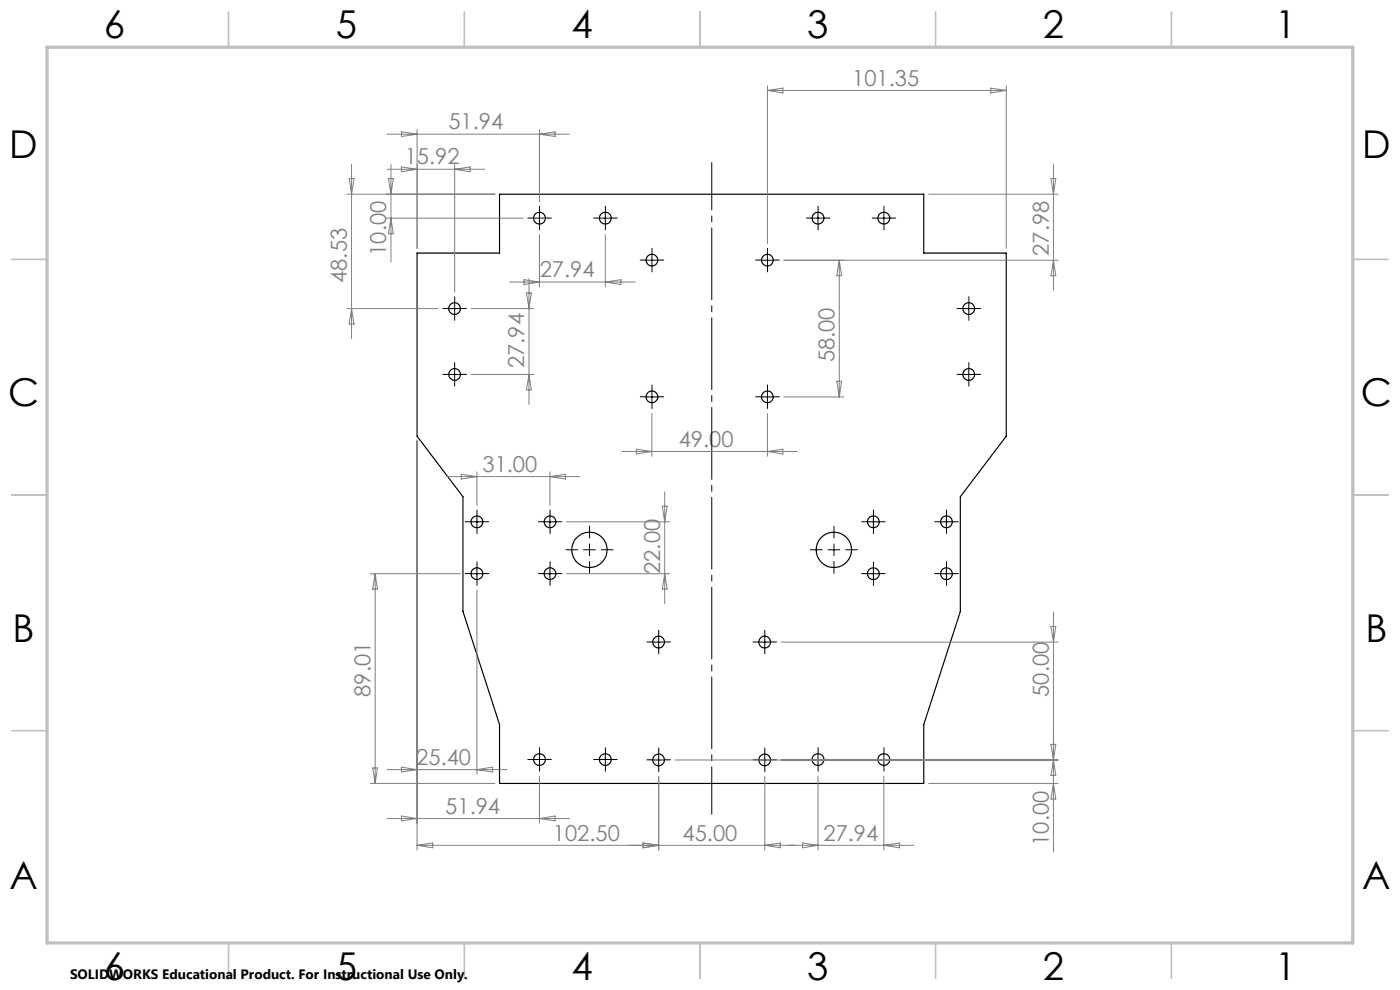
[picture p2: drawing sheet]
<svg xmlns="http://www.w3.org/2000/svg" width="297mm" height="210mm" viewBox="0 0 297 210" stroke-linecap="round" stroke-linejoin="round" font-family="sans-serif">
<g fill="none" stroke="#000" stroke-width=".25">
<path d="M88.5 53.7h17.5v-12.5h90v12.5h17.5v38.8l-9.8 12.9v24.3l-7.7 24v12.5h-90v-12.5l-7.8-24v-24.3l-9.7-12.9z"/>
<circle cx="114.4" cy="46.3" r="1.26"/>
<circle cx="128.4" cy="46.3" r="1.26"/>
<circle cx="138.3" cy="55.2" r="1.25"/>
<circle cx="162.8" cy="55.2" r="1.24"/>
<circle cx="173.5" cy="46.3" r="1.26"/>
<circle cx="187.5" cy="46.3" r="1.26"/>
<circle cx="96.4" cy="79.4" r="1.24"/>
<circle cx="96.4" cy="65.5" r="1.24"/>
<circle cx="205.5" cy="79.4" r="1.24"/>
<circle cx="205.5" cy="65.5" r="1.24"/>
<circle cx="138.3" cy="84.2" r="1.25"/>
<circle cx="162.8" cy="84.2" r="1.24"/>
<circle cx="101.2" cy="110.7" r="1.25"/>
<circle cx="116.7" cy="110.7" r="1.26"/>
<circle cx="125" cy="116.6" r="3.8"/>
<circle cx="176.9" cy="116.6" r="3.8"/>
<circle cx="185.3" cy="110.7" r="1.25"/>
<circle cx="200.8" cy="110.7" r="1.26"/>
<circle cx="101.2" cy="121.7" r="1.24"/>
<circle cx="116.7" cy="121.7" r="1.25"/>
<circle cx="139.7" cy="136.2" r="1.25"/>
<circle cx="162.2" cy="136.2" r="1.25"/>
<circle cx="185.3" cy="121.7" r="1.25"/>
<circle cx="200.8" cy="121.7" r="1.26"/>
<circle cx="114.5" cy="161.1" r="1.25"/>
<circle cx="128.4" cy="161.1" r="1.25"/>
<circle cx="139.7" cy="161.2" r="1.24"/>
<circle cx="162.2" cy="161.2" r="1.24"/>
<circle cx="173.5" cy="161.1" r="1.25"/>
<circle cx="187.5" cy="161.1" r="1.25"/>
</g>
<path d="M151 172.7v-138.2" fill="none" stroke="#000" stroke-width=".21" stroke-dasharray="15.2 1.3 1.3 1.3" stroke-dashoffset="5.2"/>
<g fill="none" stroke="#000" stroke-width=".21" stroke-dasharray="15.2 1.3 1.3 1.3">
<path d="M113.2 46.3h-1.2M114.5 45v-1.2M114.5 47.5v1.3M115.7 46.3h1.3M127.2 46.3h-1.3M128.4 45v-1.2M128.4 47.5v1.3M129.7 46.3h1.2M137.1 55.2h-1.3M138.3 53.9v-1.2M138.3 56.4v1.3M139.6 55.2h1.2"/>
<path d="M161.6 55.2h-1.3M162.8 53.9v-1.2M162.8 56.4v1.3M164.1 55.2h1.2M172.3 46.3h-1.2M173.6 45v-1.2M173.6 47.5v1.3M174.8 46.3h1.3M186.3 46.3h-1.3M187.5 45v-1.2M187.5 47.5v1.3M188.8 46.3h1.2"/>
<path d="M95.2 65.4h-1.2M95.2 79.4h-1.2M96.5 64.2v-1.3M96.5 66.7v1.2M96.5 78.2v-1.3M97.7 65.4h1.3M97.7 79.4h1.3M204.3 79.4h-1.3M204.3 65.4h-1.3M205.5 78.2v-1.3M205.5 64.2v-1.3M205.5 66.7v1.2"/>
<path d="M206.8 79.4h1.2M206.8 65.4h1.2M96.5 80.7v1.2M137.1 84.2h-1.3M138.3 82.9v-1.2M138.3 85.4v1.3M139.6 84.2h1.2M161.6 84.2h-1.3M162.8 82.9v-1.2M162.8 85.4v1.3M164.1 84.2h1.2M205.5 80.7v1.2"/>
<path d="M99.9 110.7h-1.2M101.2 109.4v-1.2M101.2 111.9v1.3M102.4 110.7h1.3M115.4 110.7h-1.2M116.7 109.4v-1.2M116.7 111.9v1.3M117.9 110.7h1.3M122.6 116.6h-2.5M125.1 114.1v-2.5M125.1 119.1v2.5M127.6 116.6h2.5"/>
<path d="M174.4 116.6h-2.5M176.9 114.1v-2.5M176.9 119.1v2.5M179.4 116.6h2.5M184 110.7h-1.2M185.3 109.4v-1.2M185.3 111.9v1.3M186.5 110.7h1.3M199.5 110.7h-1.2M200.8 109.4v-1.2M200.8 111.9v1.3M202 110.7h1.3"/>
<path d="M99.9 121.7h-1.2M101.2 120.4v-1.2M101.2 122.9v1.3M102.4 121.7h1.3M115.4 121.7h-1.2M116.7 120.4v-1.2M116.7 122.9v1.3M117.9 121.7h1.3M138.5 136.2h-1.3M139.7 134.9v-1.2M139.7 137.4v1.3M141 136.2h1.2"/>
<path d="M161 136.2h-1.3M162.2 134.9v-1.2M162.2 137.4v1.3M163.5 136.2h1.2M184 121.7h-1.2M185.3 120.4v-1.2M185.3 122.9v1.3M186.5 121.7h1.3M199.5 121.7h-1.2M200.8 120.4v-1.2M200.8 122.9v1.3M202 121.7h1.3"/>
<path d="M114.5 159.8v-1.2M128.4 159.8v-1.2M139.7 159.9v-1.2M162.2 159.9v-1.2M173.6 159.8v-1.2M187.5 159.8v-1.2M113.2 161.1h-1.2M114.5 162.3v1.3M115.7 161.1h1.3M127.2 161.1h-1.3M128.4 162.3v1.3M129.7 161.1h1.2"/>
<path d="M138.5 161.2h-1.3M139.7 162.4v1.3M141 161.2h1.2M161 161.2h-1.3M162.2 162.4v1.3M163.5 161.2h1.2M172.3 161.1h-1.2M173.6 162.3v1.3M174.8 161.1h1.3M186.3 161.1h-1.3M187.5 162.3v1.3M188.8 161.1h1.2"/>
</g>
<g fill="none" stroke="#000" stroke-width=".21">
<path d="M113.2 46.3h2.5M114.4 45v2.5M127.2 46.3h2.5M128.4 45v2.5M137.1 55.2h2.5M138.3 53.9v2.5M161.5 55.2h2.5M162.8 53.9v2.5M172.3 46.3h2.5M173.5 45v2.5M186.3 46.3h2.5M187.5 45v2.5"/>
<path d="M95.2 65.5h2.5M95.2 79.4h2.5M96.4 64.2v2.5M96.4 78.2v2.5M204.3 65.5h2.5M204.3 79.4h2.5M205.5 64.2v2.5M205.5 78.2v2.5M137.1 84.2h2.5M138.3 82.9v2.5M161.5 84.2h2.5M162.8 82.9v2.5"/>
<path d="M99.9 110.7h2.5M101.2 109.5v2.4M115.4 110.7h2.5M116.7 109.5v2.4M123.8 116.6h2.5M125.1 115.4v2.5M175.6 116.6h2.6M176.9 115.4v2.5M184 110.7h2.5M185.3 109.5v2.4M199.5 110.7h2.5M200.8 109.5v2.4"/>
<path d="M99.9 121.7h2.5M101.2 120.4v2.5M115.4 121.7h2.5M116.7 120.4v2.5M138.5 136.2h2.5M139.7 134.9v2.5M161 136.2h2.5M162.2 134.9v2.5M184 121.7h2.5M185.3 120.4v2.5M199.5 121.7h2.5M200.8 120.4v2.5"/>
<path d="M114.4 159.9v2.5M128.4 159.9v2.5M139.7 159.9v2.5M162.2 159.9v2.5M173.5 159.9v2.5M187.5 159.9v2.5M113.2 161.1h2.5M127.2 161.1h2.5M138.5 161.2h2.5M161 161.2h2.5M172.3 161.1h2.5M186.3 161.1h2.5"/>
</g>
<g fill="none" stroke="#c0c0c0" stroke-width=".35">
<path d="M48.5 2.5v7.5M98.5 2.5v7.5M148.5 2.5v7.5M198.5 2.5v7.5M248.5 2.5v7.5M2.5 55h7.5M287 55h7.5M2.5 105h7.5M287 105h7.5M2.5 155h7.5M287 155h7.5M48.5 200v7.5"/>
<path d="M98.5 200v7.5M148.5 200v7.5M198.5 200v7.5M248.5 200v7.5"/>
</g>
<path d="M10 10h277v190h-277z" fill="none" stroke="#c0c0c0" stroke-width=".7"/>
<g fill="none" stroke="#808080" stroke-width=".21">
<path d="M162.8 18.2v33.5M162.8 19.2l3.3-.5v1zM162.8 19.2h50.7M210.2 18.7l3.3 .5-3.3 .5zM213.5 18.2v34.5M74.1 37.9h1l-.5 3.3zM74.6 34.8v37M82.1 35.9h20.7M82.1 28.5h38.7M82.4 37.9h1l-.5 3.3zM82.9 34.8v20.8M85.2 35.4l3.3 .5-3.3 .5z"/>
<path d="M85.2 28l3.3 .5-3.3 .5zM88.5 27.5v25.2M96.4 34.9v27.1M96.4 35.9l3.3-.5v1zM114.4 27.5v15.3M114.4 28.5l3.4-.5v1zM223 37.9h1l-.5 3.3zM223.5 34.8v26.8M73.6 41.2h31.4M82 46.3h28.9M82.9 46.3l.5 3.3h-1zM108.1 59.8h26.7"/>
<path d="M111.2 59.3l3.2 .5-3.2 .6zM112.2 59.1v26.7M114.4 49.8v11M128.4 49.8v11M128.4 59.8l3.3-.5v1.1zM166.3 55.2h58.2M178 55.2l.5 3.3h-1zM178 55.2v29M197 41.2h27.5M223.5 55.2l.5 3.3h-1zM73.6 65.5h19.3M74.6 65.5l.5 3.2h-1z"/>
<path d="M99.9 79.4h13.3M99.9 65.5h13.3M111.7 62.2h1l-.5 3.3zM112.2 79.4l.5 3.3h-1zM88.5 93.5v86.8M131.9 95.8h37.3M135 95.3l3.3 .5-3.3 .5zM138.3 87.7v9.1M162.8 87.7v9.1M162.8 95.8l3.3-.5v1zM166.3 84.2h12.7M177.5 80.9h1l-.5 3.3z"/>
<path d="M94.8 101.1h28.2M97.9 100.6l3.3 .5-3.3 .5zM101.2 100.1v7.1M116.7 100.1v7.1M116.7 101.1l3.3-.5v1zM120.2 110.7h21.8M140.5 107.4h1l-.5 3.3zM141 104.3v23.7M78.6 121.7h19.1M79.6 121.7l.5 3.3h-1zM79.6 121.7v44.5M101.2 125.2v39"/>
<path d="M120.2 121.7h21.8M141 121.7l.5 3.3h-1zM165.7 136.2h58.8M223 132.9h1l-.5 3.3zM223.5 129.8v50.9M223 157.9h1l-.5 3.3zM78.6 166.2h26.4M79.1 162.9h1l-.5 3.3zM82.1 173.6h38.7M82.1 163.3h25.4M85.2 162.7l3.3 .6-3.3 .5zM85.2 173.1l3.3 .5-3.3 .5z"/>
<path d="M88.5 179.3h105.4M88.5 179.3l3.3-.5v1zM101.2 163.3l3.3-.6v1.1zM114.4 164.6v10M114.4 173.6l3.4-.5v1zM136.4 178.8l3.3 .5-3.3 .5zM139.7 164.7v15.6M143.2 161.2h81.3M162.2 164.7v15.6M162.2 179.3l3.3-.5v1zM170.3 178.8l3.2 .5-3.2 .5zM173.5 164.6v15.7"/>
<path d="M187.5 164.6v15.7M187.5 179.3l3.3-.5v1zM197 166.2h27.5M223.5 166.2l.5 3.3h-1zM223.5 161.2l.5 3.3h-1z"/>
</g>
<g font-size="8.1">
<text x="22" y="8">6</text>
<text x="71.2" y="8">5</text>
<text x="121.2" y="8">4</text>
<text x="171.3" y="8">3</text>
<text x="221.3" y="8">2</text>
<text x="270.5" y="8">1</text>
<text x="2" y="33.6">D</text>
<text x="289" y="33.6">D</text>
<text x="1.7" y="86.1">C</text>
<text x="288.7" y="86.1">C</text>
<text x="2.7" y="136.1">B</text>
<text x="289.7" y="136.1">B</text>
<text x="2" y="188.6">A</text>
<text x="289" y="188.6">A</text>
<text x="22" y="208">6</text>
<text x="71.2" y="208">5</text>
<text x="121.2" y="208">4</text>
<text x="171.3" y="208">3</text>
<text x="221.3" y="208">2</text>
<text x="270.5" y="208">1</text>
</g>
<g font-size="4.7" fill="#808080">
<text x="180.8" y="18.2">101.35</text>
<text x="95.1" y="27.4">51.94</text>
<text x="85.9" y="34.9">15.92</text>
<text x="81.9" y="54.3" transform="rotate(-90 81.9 54.3)">10.00</text>
<text x="114.5" y="58.8">27.94</text>
<text x="222.5" y="54.3" transform="rotate(-90 222.5 54.3)">27.98</text>
<text x="73.6" y="60" transform="rotate(-90 73.6 60)">48.53</text>
<text x="177" y="76.9" transform="rotate(-90 177 76.9)">58.00</text>
<text x="111.2" y="78.1" transform="rotate(-90 111.2 78.1)">27.94</text>
<text x="144" y="94.8">49.00</text>
<text x="102.4" y="100.1">31.00</text>
<text x="140" y="121.7" transform="rotate(-90 140 121.7)">22.00</text>
<text x="78.6" y="147.8" transform="rotate(-90 78.6 147.8)">89.01</text>
<text x="222.5" y="147.8" transform="rotate(-90 222.5 147.8)">50.00</text>
<text x="88.3" y="162.2">25.40</text>
<text x="94.5" y="172.6">51.94</text>
<text x="117.3" y="178.3">102.50</text>
<text x="144.8" y="178.3">45.00</text>
<text x="174.7" y="178.3">27.94</text>
<text x="222.5" y="179.4" transform="rotate(-90 222.5 179.4)">10.00</text>
</g>
<text font-size="2.9" x="14.9" y="207.6">SOLIDWORKS Educational Product. For Instructional Use Only.</text>
</svg>
